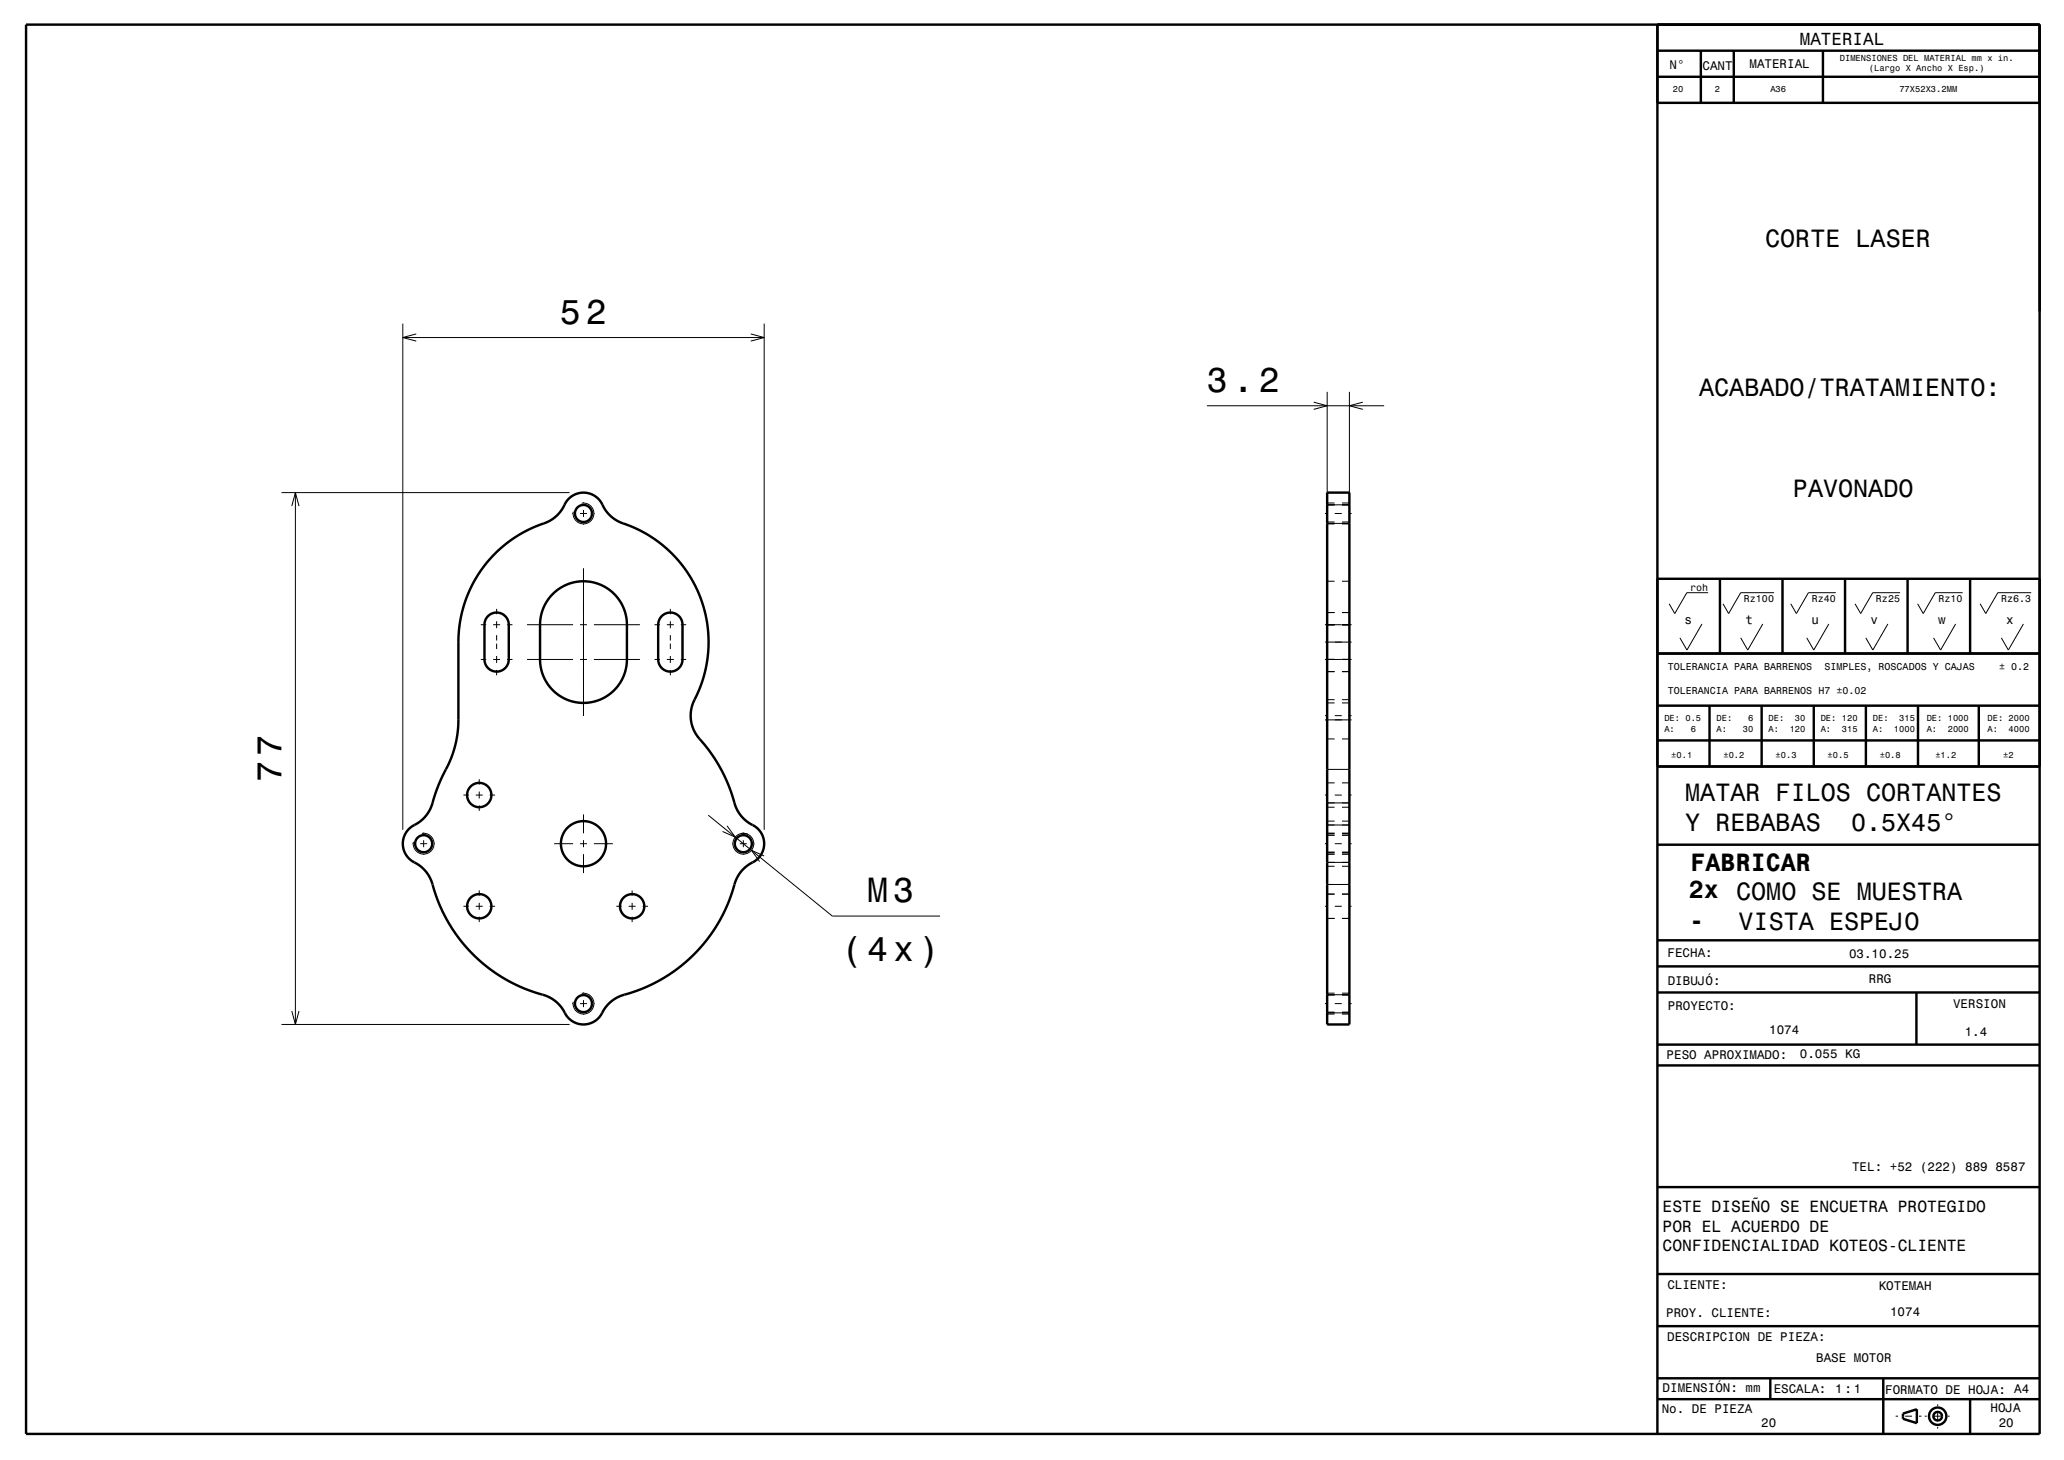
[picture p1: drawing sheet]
<svg xmlns="http://www.w3.org/2000/svg" width="297mm" height="210mm" viewBox="0 0 297 210" stroke-linecap="round" stroke-linejoin="round" font-family="sans-serif">
<g fill="none" stroke="#000" stroke-width=".14">
<path d="M58 46.5v72.9M58 48.5h52M59.9 48l-1.9 .5 1.9 .6M108 48l2 .5-2 .6M110 46.5v72.9M173.7 58.4h25.5M189 57.8l2 .6-2 .5M191 56.4v16.9M194.2 56.4v16.9M196.1 57.8l-1.9 .6 1.9 .5M40.5 70.9h41.5M42 72.8l.5-1.9 .5 1.9"/>
<path d="M42.5 70.9v76.5M82.4 73.9h.1M83.5 73.9h1M83.7 72.4a1.5 1.5 0 0 1 1.8 1.4 1.5 1.5 0 0 1-1.6 1.6 1.5 1.5 0 0 1-1.4-1.8M84 72.3v.1M84 73.4v1M84 75.4v.1M85.5 73.9h.1M190.7 73.9h.4M191 75.3h3.2M191 72.6h3.2M191 75.1h1"/>
<path d="M191 72.6h1M191 75.4h1M191 72.4h1M192.1 73.9h1M193.1 75.1h1.1M193.1 72.6h1.1M193.1 75.4h1.1M193.1 72.4h1.1M194.1 73.9h.4M69.2 89.9h.8M69.2 94.9h.8M71 89.9h1"/>
<path d="M71 94.9h1M71.5 87.6v.8M71.5 89.4v1M71.5 91.4v.7M71.5 92.6v.8M71.5 94.4v1M71.5 96.4v.7M73 89.9h.7M73 94.9h.7M75.8 89.9h6.7M75.8 94.9h6.7M83.5 89.9h1"/>
<path d="M83.5 94.9h1M84 81.7v21.3M85.5 89.9h6.6M85.5 94.9h6.6M94.2 89.9h.8M94.2 94.9h.8M96 89.9h1M96 94.9h1M96.5 87.6v.8M96.5 89.4v1M96.5 91.4v.7M96.5 92.6v.8"/>
<path d="M96.5 94.4v1M96.5 96.4v.7M98 89.9h.7M98 94.9h.7M190.7 92.4h3.8M190.7 89.9h3.8M190.7 94.9h3.8M191 83.6h1M191 88.1h1M191 96.6h1M193.1 83.6h1.1M193.1 88.1h1.1"/>
<path d="M193.1 96.6h1.1M244.9 89.8l-2.2 3.7-1-1.7M245.8 85.3h-3.1l-1.7 3-.8-1.4M253.7 89.8l-2.2 3.7-1-1.7M255.3 85.3h-4.8l-1.8 3-.8-1.4M263.2 89.8l-2.2 3.7-1-1.7M264.2 85.3h-4l-1.7 3-.8-1.4M271.7 89.8l-2.2 3.7-1-1.7M273.4 85.3h-3.9l-1.8 3-.8-1.4M281.4 89.8l-2.2 3.7-1-1.7M282.4 85.3h-3.9l-1.8 3-.8-1.4M291.2 89.8l-2.2 3.7-1-1.7"/>
<path d="M292.3 85.3h-4.8l-1.8 3-.8-1.4M60.7 119.9a1.5 1.5 0 0 1 1.8 1.4 1.5 1.5 0 0 1-1.6 1.6 1.5 1.5 0 0 1-1.4-1.8M61 119.8v.1M66.7 114.4h.8M68.5 114.4h1M69 112.1v.8M69 113.9v1M69 115.9v.7M70.5 114.4h.7M84 117.1v2.8M101.9 117.3l17.9 14.5h15.5M104.6 118.8l1.2 1.6-1.8-.8"/>
<path d="M106.7 119.9a1.5 1.5 0 0 1 1.7 1.9 1.5 1.5 0 0 1-2.4 .7 1.5 1.5 0 0 1 .4-2.5l.7-.1 .5 .1M107 119.8v.1M190.7 103.5h3.8M190.7 114.4h.4M190.7 102.9h.4M191 110.7h3.2M191 115.5h3.2M191 118.7h3.2M191 106.3h1M191 100.6h1M191 101.1h1M191 118.1h1"/>
<path d="M191 112.6h1M191 116.1h1M191 119.9h1M192.1 114.4h1M192.1 102.9h1M193.1 106.3h1.1M193.1 100.6h1.1M193.1 101.1h1.1M193.1 118.1h1.1M193.1 112.6h1.1M193.1 116.1h1.1M193.1 119.9h1.1"/>
<path d="M194.1 114.4h.4M194.1 102.9h.4M59.4 121.4h.1M60.5 121.4h1M61 120.9v1M61 122.9v.1M62.5 121.4h.1M66.7 130.4h.8M68.5 130.4h1M69 128.1v.8M69 129.9v1M69 131.9v.7"/>
<path d="M70.5 130.4h.7M79.7 121.4h2.8M83.5 121.4h1M84 120.9v1M84 122.9v2.7M85.5 121.4h2.7M88.7 130.4h.8M90.5 130.4h1M91 128.1v.8M91 129.9v1M91 131.9v.7M92.5 130.4h.7"/>
<path d="M105.4 121.4h.1M106.5 121.4h1M107 120.9v1M107 122.9v.1M108.5 121.4h.1M110 123.1l-1.9-.8 1.2 1.6M190.7 121.4h.4M190.7 130.4h.4M191 124h3.2M191 127.2h3.2M191 122.6h1M191 120.1h1"/>
<path d="M191 124.6h1M191 128.6h1M191 132.1h1M191 122.9h1M192.1 121.4h1M192.1 130.4h1M193.1 122.6h1.1M193.1 120.1h1.1M193.1 124.6h1.1M193.1 128.6h1.1M193.1 132.1h1.1M193.1 122.9h1.1"/>
<path d="M194.1 121.4h.4M194.1 130.4h.4M40.5 147.4h41.5M42 145.4l.5 2 .5-2M82.4 144.4h.1M83.5 144.4h1M83.7 142.9a1.5 1.5 0 0 1 1.8 1.4 1.5 1.5 0 0 1-1.6 1.6 1.5 1.5 0 0 1-1.4-1.8M84 142.8v.1M84 143.9v1M84 145.9v.1M85.5 144.4h.1M190.7 144.4h.4"/>
<path d="M191 143.1h3.2M191 145.7h3.2M191 145.6h1M191 143.1h1M191 145.9h1M191 142.9h1M192.1 144.4h1M193.1 145.6h1.1M193.1 143.1h1.1M193.1 145.9h1.1M193.1 142.9h1.1M194.1 144.4h.4"/>
<path d="M272.8 203.7h.3M274.1 203.7h1M276.1 203.7h.4M277 203.7h.3M278.3 203.7h1M278.8 202v.2M278.8 203.2v1M278.8 205.2v.3M280.3 203.7h.2"/>
</g>
<g fill="none" stroke="#000" stroke-width=".35">
<path d="M3.8 3.5h289.7v202.8h-289.7zM238.5 3.5v202.8M238.5 11h55M238.5 7.3h55M244.7 7.3v7.5M249.5 7.3v7.5M262.3 7.3v7.5M293.5 7.3v7.5h-55M293.5 3.5v3.8M71.1 79.7a19.1 19.1 0 0 1 7.9-4.7 5.7 5.7 0 0 0 2.5-2.9 3.1 3.1 0 0 1 3-1.2 3.1 3.1 0 0 1 2.4 2.2 5.9 5.9 0 0 0 3.8 2.6 18.1 18.1 0 0 1 8.9 25.6 5.3 5.3 0 0 0 1.6 5.6l1.2 1.6 1.1 1.7 .9 1.8 .8 1.8a9.5 9.5 0 0 0 1.5 3.7l1.2 .9a3.1 3.1 0 0 1 2.1 3 3.1 3.1 0 0 1-2.1 2.9 5.6 5.6 0 0 0-2.5 3.9l-1 2.5-1.1 2.2-1.4 2.1-1.7 1.9-1.8 1.7-2.2 1.6-2.2 1.3-2.3 1a13 13 0 0 0-3.7 1.5l-.7 .7-.5 .8a3.1 3.1 0 0 1-3 1.9 3.1 3.1 0 0 1-2.8-2.2 5.6 5.6 0 0 0-3.8-2.4l-2.4-.9-2.2-1.1-2.1-1.4-2.1-1.8-1.7-1.8-1.6-2.2-1.4-2.4-.9-2.1a12.9 12.9 0 0 0-1.4-3.7l-.7-.7-.9-.5a3.1 3.1 0 0 1-1.8-3 3.1 3.1 0 0 1 2.1-2.8 5.5 5.5 0 0 0 2.4-3.8l1.3-3.3a15.5 15.5 0 0 0 2.2-7.8v-11.4a18 18 0 0 1 5.1-12.4zM191 70.9h3.2v76.5h-3.2zM70.1 88.7a1.75 1.75 0 0 1 2-.5 1.75 1.75 0 0 1 1.1 1.7v5a1.75 1.75 0 0 1-1.7 1.7 1.75 1.75 0 0 1-1.8-1.7v-5.1l.2-.7z"/>
<path d="M79.5 85.5a6.3 6.3 0 0 1 6.8-1.4 6.3 6.3 0 0 1 3.9 5.8v5a6.3 6.3 0 0 1-6.2 6.2 6.3 6.3 0 0 1-6.3-6.2v-5a6.3 6.3 0 0 1 1.8-4.4zM95.1 88.7a1.75 1.75 0 0 1 2-.5 1.75 1.75 0 0 1 1.1 1.7v5a1.75 1.75 0 0 1-1.7 1.7 1.75 1.75 0 0 1-1.8-1.7v-5.1l.2-.7zM238.5 94h55M238.5 83.3h55M247.5 83.3v10.7M256.5 83.3v10.7M265.5 83.3v10.7M274.5 83.3v10.7M283.5 83.3v10.7M238.5 110.3h55M238.5 101.5h55M238.5 106.5h55"/>
<path d="M246 101.5v8.8M253.5 101.5v8.8M261 101.5v8.8M268.5 101.5v8.8M276 101.5v8.8M284.7 101.5v8.8M238.5 135.3h55M238.5 139h55M238.5 121.5h55M238.5 142.8h55M238.5 153.3h55M238.5 150.3h55"/>
<path d="M275.8 142.8v7.5M238.5 170.8h55M238.5 198.3h55M238.5 190.8h55M238.5 183.3h55M254.7 198.3v3M271 198.3v8M238.5 201.3h55M273.8 203.3l2-.6v2l-2-.6zM283.5 201.3v5"/>
<circle cx="84" cy="73.9" r="1.23"/>
<circle cx="69" cy="114.4" r="1.75"/>
<circle cx="61" cy="121.4" r="1.23"/>
<circle cx="69" cy="130.4" r="1.75"/>
<circle cx="84" cy="121.4" r="3.2"/>
<circle cx="91" cy="130.4" r="1.75"/>
<circle cx="107" cy="121.4" r="1.23"/>
<circle cx="84" cy="144.4" r="1.23"/>
<circle cx="278.8" cy="203.7" r="1.25"/>
<circle cx="278.8" cy="203.7" r=".63"/>
</g>
<g font-size="5">
<text x="80.6" y="46.5">52</text>
<text x="173.7" y="56.4">3.2</text>
<text x="40.5" y="112.5" transform="rotate(-90 40.5 112.5)">77</text>
<text x="124.8" y="129.8">M3</text>
<text x="121" y="138.3">(4x)</text>
</g>
<g font-size="3.6">
<text x="254" y="35.5">CORTE LASER</text>
<text x="244.5" y="57">ACABADO/TRATAMIENTO:</text>
<text x="258" y="71.5">PAVONADO</text>
<text x="242.5" y="115.2">MATAR FILOS CORTANTES</text>
<text x="242.5" y="119.5">Y REBABAS</text>
<text x="266.4" y="119.5">0.5X45°</text>
<text x="243.3" y="125.2">FABRICAR</text>
<text x="243" y="129.2">2x COMO SE MUESTRA</text>
<text x="243.1" y="133.7">-</text>
<text x="250.2" y="133.7">VISTA ESPEJO</text>
</g>
<text font-size="2.5" x="259" y="6.5">MATERIAL</text>
<g font-size="2.3">
<text x="239.2" y="174.4">ESTE DISEÑO SE ENCUETRA PROTEGIDO</text>
<text x="239.2" y="177.2">POR EL ACUERDO DE</text>
<text x="239.2" y="180">CONFIDENCIALIDAD KOTEOS-CLIENTE</text>
</g>
<g font-size="1.8">
<text x="240.2" y="9.9">N°</text>
<text x="245" y="10">CANT</text>
<text x="251.7" y="9.8">MATERIAL</text>
<text x="242.4" y="89.8">s</text>
<text x="251.2" y="89.8">t</text>
<text x="260.7" y="89.8">u</text>
<text x="269.2" y="89.8">v</text>
<text x="278.9" y="89.8">w</text>
<text x="288.7" y="89.8">x</text>
<text x="240" y="137.7">FECHA:</text>
<text x="266.1" y="137.8">03.10.25</text>
<text x="240" y="141.6">DIBUJÓ:</text>
<text x="268.9" y="141.5">RRG</text>
<text x="240" y="145.2">PROYECTO:</text>
<text x="254.6" y="148.7">1074</text>
<text x="281" y="145">VERSION</text>
<text x="282.7" y="149">1.4</text>
<text x="239.8" y="152.3">PESO APROXIMADO:</text>
<text x="259" y="152.2">0.055 KG</text>
<text x="266.5" y="168.4">TEL: +52 (222) 889 8587</text>
<text x="239.9" y="185.4">CLIENTE:</text>
<text x="270.3" y="185.5">KOTEMAH</text>
<text x="239.8" y="189.4">PROY. CLIENTE:</text>
<text x="272" y="189.4">1074</text>
<text x="239.9" y="192.9">DESCRIPCION DE PIEZA:</text>
<text x="261.3" y="195.9">BASE MOTOR</text>
<text x="239.1" y="203.2">No. DE PIEZA</text>
<text x="239.2" y="200.3">DIMENSIÓN: mm</text>
<text x="255.2" y="200.3">ESCALA:</text>
<text x="264.1" y="200.4">1:1</text>
<text x="271.3" y="200.5">FORMATO DE HOJA: A4</text>
<text x="286.4" y="203">HOJA</text>
<text x="253.4" y="205.3">20</text>
<text x="287.6" y="205.3">20</text>
</g>
<g font-size="1.4">
<text x="243.2" y="85">roh</text>
<text x="250.9" y="86.6">Rz100</text>
<text x="260.7" y="86.6">Rz40</text>
<text x="269.9" y="86.6">Rz25</text>
<text x="278.9" y="86.6">Rz10</text>
<text x="287.9" y="86.6">Rz6.3</text>
<text x="240" y="96.4">TOLERANCIA PARA BARRENOS</text>
<text x="240" y="99.8">TOLERANCIA PARA BARRENOS H7 ±0.02</text>
<text x="262.5" y="96.4">SIMPLES, ROSCADOS Y CAJAS</text>
<text x="287.6" y="96.4">± 0.2</text>
</g>
<g font-size="1.3">
<text x="264.7" y="8.8">DIMENSIONES DEL MATERIAL mm x in.</text>
<text x="268.9" y="10.3">(Largo X Ancho X Esp.)</text>
<text x="240.7" y="13.3">20</text>
<text x="246.7" y="13.3">2</text>
<text x="254.7" y="13.3">A36</text>
<text x="273.3" y="13.2">77X52X3.2MM</text>
<text x="239.5" y="103.7">DE: 0.5</text>
<text x="239.5" y="105.2">A:</text>
<text x="243.3" y="105.2">6</text>
<text x="247" y="103.7">DE:</text>
<text x="247" y="105.2">A:</text>
<text x="250.8" y="105.2">30</text>
<text x="251.5" y="103.7">6</text>
<text x="254.5" y="103.7">DE:</text>
<text x="254.5" y="105.2">A:</text>
<text x="257.5" y="105.2">120</text>
<text x="258.3" y="103.7">30</text>
<text x="262" y="103.7">DE: 120</text>
<text x="262" y="105.2">A:</text>
<text x="265" y="105.2">315</text>
<text x="269.5" y="103.7">DE:</text>
<text x="269.5" y="105.2">A:</text>
<text x="272.5" y="105.2">1000</text>
<text x="273.3" y="103.7">315</text>
<text x="277.2" y="103.7">DE: 1000</text>
<text x="277.2" y="105.2">A:</text>
<text x="280.3" y="105.2">2000</text>
<text x="286" y="103.7">DE: 2000</text>
<text x="286" y="105.2">A:</text>
<text x="289" y="105.2">4000</text>
<text x="240.5" y="109">±0.1</text>
<text x="248" y="109">±0.2</text>
<text x="255.5" y="109">±0.3</text>
<text x="263" y="109">±0.5</text>
<text x="270.5" y="109">±0.8</text>
<text x="278.5" y="109">±1.2</text>
<text x="288.2" y="109">±2</text>
</g>
</svg>
